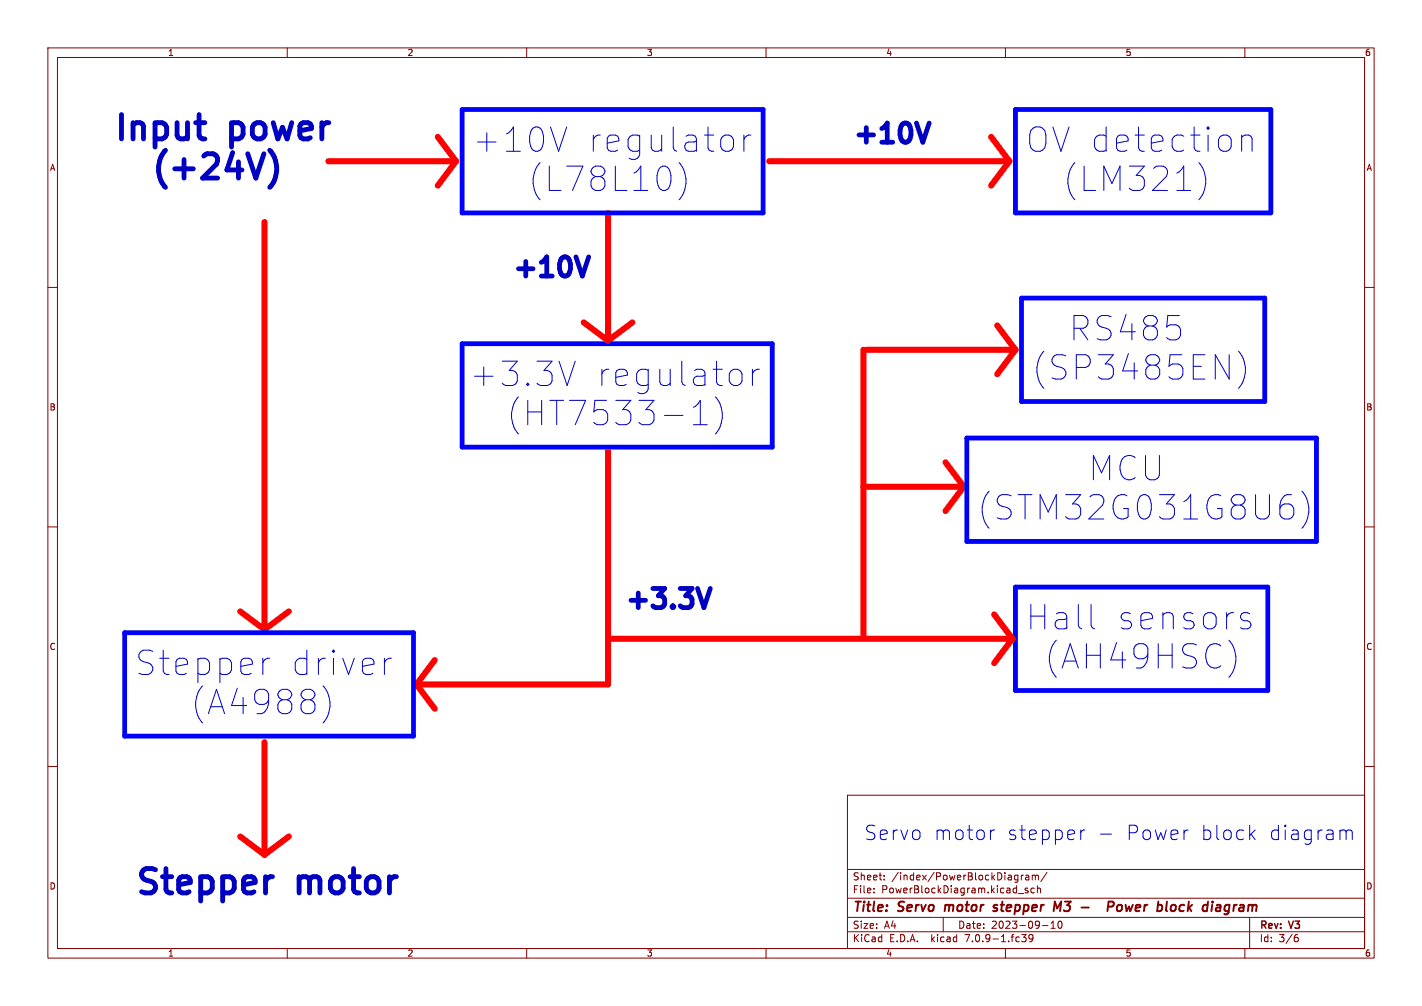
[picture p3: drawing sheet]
<svg xmlns="http://www.w3.org/2000/svg" width="297mm" height="210mm" viewBox="0 0 297 210" stroke-linecap="round" stroke-linejoin="round" font-family="sans-serif">
<g fill="none" stroke="#840000" stroke-width=".21">
<path d="M10 10h277v190h-277zM12 12h273v186h-273zM60 10v2M110 10v2M160 10v2M210 10v2M260 10v2M10 60h2M285 60h2M10 110h2M285 110h2M10 160h2"/>
<path d="M285 160h2M177 166h108v32h-108zM60 198v2M110 198v2M160 198v2M177 194.5h108M177 191.5h108M177 187.5h108M177 181.5h108M182.5 186.3v.1M182.5 185.5v.1M184.7 183.6v.1"/>
<path d="M184.7 182.8v.1M197 191.5v3M210 198v2M212.7 186.5h1.1M213.3 182.7v1M213.4 195.1h.9l-.5 .6 .4 .1v.7l-.2 .1-.5-.1M213.7 182.7l-.4 .3M214.2 182.8h.6l.1 .9M214.7 185.5l-.4-.1-.2 .2 .1 .2 .5 .2v.3h-.6M214.9 183.1h-.5l-.2 .2 .2 .4 .5-.1M215.6 182.8l.4-.1 .2 .2M215.6 182.7v1"/>
<path d="M215.7 195.7l-.2 .3h-.3l-.3-.3 .1-.5 .5-.1 .2 .1a.99 .99 0 0 1-.4 1.4h-.3M216 185.5l-.4-.1-.3 .3 .2 .6h.5M216.2 182.9l.3-.2 .3 .1 .1 .9M216.2 182.9v.8M216.7 185.5l.2-.1 .3 .1 .1 .9M216.7 184.9v1.5M217.7 193.2h1.2M218.7 182.1l-1.3 2M219.5 193.8h.9M219.5 192.7l.5-.4v1.5M221.2 192.4l.1-.1a.8 .8 0 0 1 .5 .7 .8 .8 0 0 1-.5 .8 1 1 0 0 1-.1-1.4zM260 198v2"/>
<path d="M261 191.5v6.5M270.6 195.7h.3l.3 .3-.1 .5-.5 .1M271 195.1l-.4 .1"/>
</g>
<path d="M197.5 188.9l-.2 1.3M208.3 189a.49 .49 0 0 0-.8 .3l.1 .1 .6 .2 .1 .2-.3 .4-.6-.1M220.3 188.2l.5 1.4 .8-1.4-.2 2M231.4 189.3h.8l.3-.2a.51 .51 0 0 0-.2-.9h-.7l-.3 2M233.4 189.1l.2-.1a.5 .5 0 0 1 .8 .3l-.1 .5-.2 .3a.5 .5 0 0 1-.8-.3zM235.1 188.9l.2 1.3 .5-.9M246.6 189l-.2 .3-.1 .5 .3 .4M255.9 190.1h.7M256.8 189a.66 .66 0 0 0-.9 .1M256.8 188.9l-.2 1.6-.2 .3-.5 .1" fill="none" stroke="#840000" stroke-width=".4"/>
<g fill="none" stroke="#0000c2" stroke-width=".21">
<path d="M118.4 26.5l-1.7 5.1M139.9 35.6a4 4 0 0 1-.5 3.9l-.5 .3h-.5M143 36.1a5.9 5.9 0 0 1-1.2 5.6M152.2 28.2l.8 .5 .2 .5v1.4l-.2 .5-.8 .5M155.4 28.2v3.4M156.8 28.2a1.3 1.3 0 0 0-1.4 1M250.6 34.2a5.9 5.9 0 0 1-.2 7.5M259.3 28.7a1.26 1.26 0 0 1 2.2 .2v2.7M259.3 28.2v3.4M120.1 75.4l-1.6 5.1M154 77.1l.5 .2 .5 .8v1.4l-.5 .7-.5 .3M157.2 77.1v3.4"/>
<path d="M158.6 77.1a1.3 1.3 0 0 0-1.4 1M243.9 65.9h2.4M245.6 67.8l.5 .2 .5 .8v1.2l-.5 .7-.5 .3M258.7 73.3a5.8 5.8 0 0 1 0 7.8M138.8 86.7h3.8M144.8 88.7h2.9M146.3 83.6v5.1M150.6 85a5.9 5.9 0 0 1-1.2 5.6M242.2 95.1v4.1l-.5 .7M268.3 105.2h1l.4 .2 .5 .8v1.2l-.2 .5-.7 .4h-1M268.8 103.3h.9M271.9 102.5a5.8 5.8 0 0 1 0 7.8"/>
<path d="M56.3 137.4h-.4l-.8 .5M80.3 137.4v3.4M81.7 137.4a1.3 1.3 0 0 0-1.4 1M228.1 131l.5 .3M256.9 133.9a5.9 5.9 0 0 1-.2 7.5M259.3 129.3l1.7 .5 .3 .8-.3 .4-.5 .3h-.9l-.5-.3M259.3 128.1l.5-.2h.7l.5 .2M64.8 143.9a1.1 1.1 0 0 1 1 1.1 1.1 1.1 0 0 1-1 1.1l.5 .2 .5 .7v1l-.3 .5-.7 .5M67.7 143.4a5.9 5.9 0 0 1-.2 7.5M207.7 173.3a.77 .77 0 0 0-.8 .5M225.7 173.3v2M226.6 173.3a.77 .77 0 0 0-.9 .5"/>
<path d="M229.9 174.1h2.3M248.2 173.3l-.6 .1M261.3 174.1l.9 1.2M262.2 173.3l-1.2 1.1M280.3 173.3h.4l.5 .4M281.2 173.7l.4-.4 .7 .1 .1 .3v1.6M281.2 173.7v1.6"/>
</g>
<path d="M194.1 25.7l-1.4 4M123 53.6l-1.4 4M145.7 122.8l1.3 4 1.4-4M56.4 183h.5" fill="none" stroke="#0000c2" stroke-width="1"/>
<g fill="none" stroke="#f00" stroke-width="1.3">
<path d="M68.6 33.7h26M91.4 28.6l3.8 5.1-3.8 5M160.7 33.7h48.8M207 28.6l3.8 5.1-3.8 5M55.2 46.4v85M127 44.5v26M121.9 67.3l5.1 3.8 5.1-3.8M180.3 73v59.7M181 73h31.1M208.3 67.9l3.8 5.1M212.1 73l-3.8 5.1M127 94v48.9h-40"/>
<path d="M197.5 96.5l3.8 5.1M180.3 101.6h21M201.3 101.6l-3.8 5.1M50.2 127.6l5 3.8M60.3 127.6l-5.1 3.8M90.8 137.8l-3.8 5.1M127.6 133.4h83.9M207.6 128.3l3.9 5.1M211.5 133.4l-3.9 5M55.2 154.9v23.5M87 142.9l3.8 5.1M50.2 174.6l5 3.8"/>
<path d="M60.3 174.6l-5.1 3.8"/>
</g>
<path d="M96.5 22.9h62.9v21.6h-62.9zM212.1 22.9h53.3v21.6h-53.3zM96.5 71.8h64.8v21.5h-64.8zM213.4 62.2h50.8v21.6h-50.8zM201.9 91.4h73.1v21.6h-73.1zM26 132.1h60.4v21.6h-60.4zM212.1 122.6h52.7v21.5h-52.7z" fill="none" stroke="#00f" stroke-width="1"/>
<g font-size="7.1" fill="#0000c2">
<text x="23.5" y="29.7">Input</text>
<text x="48.5" y="29.7">power</text>
<text x="98.4" y="32.2">+10V</text>
<text x="122.1" y="32.2">regulator</text>
<text x="214" y="32.2">OV detection</text>
<text x="35.3" y="37.9">(+24V)</text>
<text x="108.4" y="40.4">(L78L10)</text>
<text x="220.6" y="40.4">(LM321)</text>
<text x="221.9" y="71.6">RS485</text>
<text x="97.8" y="81.1">+3.3V</text>
<text x="123.8" y="81.1">regulator</text>
<text x="215.3" y="79.8">(SP3485EN)</text>
<text x="104.4" y="89.3">(HT7533-1)</text>
<text x="223.7" y="100.8">MCU</text>
<text x="203.8" y="109">(STM32G031G8U6)</text>
<text x="214" y="131.9">Hall</text>
<text x="232.5" y="131.9">sensors</text>
<text x="27.9" y="141.4">Stepper</text>
<text x="60" y="141.4">driver</text>
<text x="217.3" y="140.1">(AH49HSC)</text>
<text x="37.9" y="149.6">(A4988)</text>
<text x="27.9" y="187.1">Stepper</text>
<text x="62.6" y="187.1">motor</text>
</g>
<g font-size="5.6" fill="#0000c2">
<text x="177.8" y="30.2">+10V</text>
<text x="106.7" y="58.2">+10V</text>
<text x="130.2" y="127.4">+3.3V</text>
</g>
<g font-size="4.2" fill="#0000c2">
<text x="180.3" y="175.6">Servo</text>
<text x="194.8" y="175.6">motor</text>
<text x="209.9" y="175.6">stepper</text>
<text x="234.5" y="175.6">Power</text>
<text x="249.9" y="175.6">block</text>
<text x="264.1" y="175.6">diagram</text>
</g>
<g font-size="2.8" fill="#840000">
<text x="178" y="190.9">Title:</text>
<text x="187.7" y="190.9">Servo</text>
<text x="198.2" y="190.9">motor</text>
<text x="209.2" y="190.9">stepper</text>
<text x="222.5" y="190.9">M3</text>
<text x="236.2" y="190.9">Power</text>
<text x="247.4" y="190.9">block</text>
<text x="257.7" y="190.9">diagram</text>
</g>
<g font-size="2.1" fill="#840000">
<text x="178" y="184">Sheet:</text>
<text x="186.2" y="184">/index/PowerBlockDiagram/</text>
<text x="178" y="186.7">File:</text>
<text x="184.1" y="186.7">PowerBlockDiagram.kicad_sch</text>
<text x="178" y="196.9">KiCad</text>
<text x="178" y="194.1">Size:</text>
<text x="184.7" y="194.1">A4</text>
<text x="185.7" y="196.9">E.D.A.</text>
<text x="194.6" y="196.9">kicad</text>
<text x="200" y="194.1">Date:</text>
<text x="201.8" y="196.9">7.0.9-1.fc39</text>
<text x="207" y="194.1">2023-09-10</text>
<text x="263" y="194.3">Rev:</text>
<text x="263" y="196.9">Id:</text>
<text x="267.1" y="196.9">3/6</text>
<text x="269.4" y="194.3">V3</text>
</g>
<g font-size="1.8" fill="#840000">
<text x="35" y="11.9">1</text>
<text x="85" y="11.9">2</text>
<text x="135" y="11.9">3</text>
<text x="185" y="11.9">4</text>
<text x="235" y="11.9">5</text>
<text x="285" y="11.9">6</text>
<text x="10.3" y="35.9">A</text>
<text x="285.3" y="35.9">A</text>
<text x="10.3" y="85.9">B</text>
<text x="285.3" y="85.9">B</text>
<text x="10.3" y="135.9">C</text>
<text x="285.3" y="135.9">C</text>
<text x="10.3" y="185.9">D</text>
<text x="285.3" y="185.9">D</text>
<text x="35" y="199.9">1</text>
<text x="85" y="199.9">2</text>
<text x="135" y="199.9">3</text>
<text x="185" y="199.9">4</text>
<text x="235" y="199.9">5</text>
<text x="285" y="199.9">6</text>
</g>
</svg>
